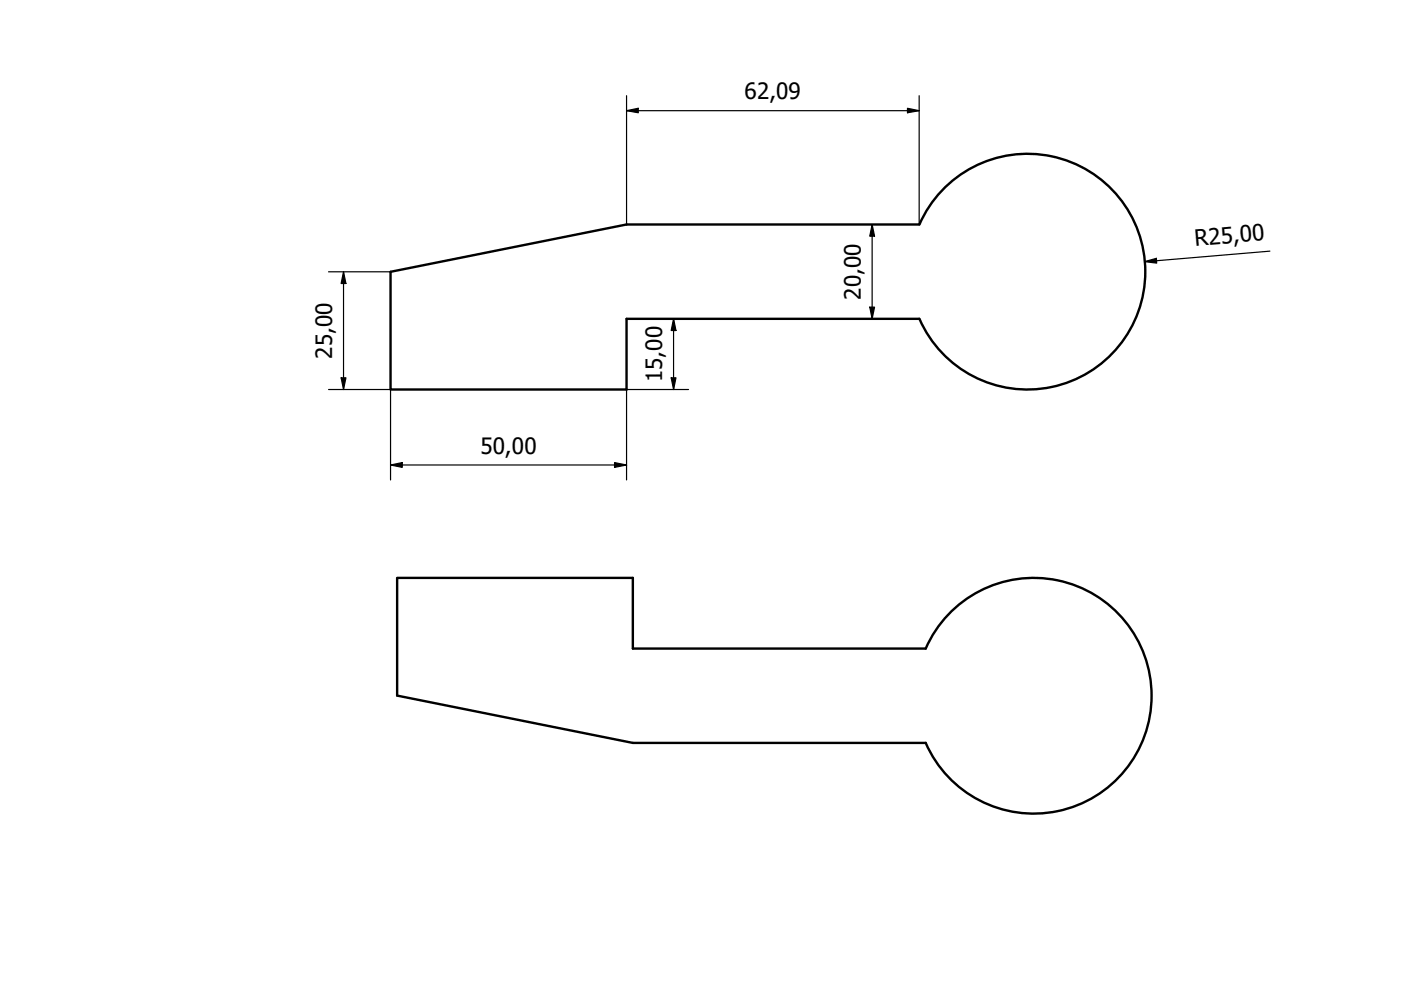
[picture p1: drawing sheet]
<svg xmlns="http://www.w3.org/2000/svg" width="297mm" height="210mm" viewBox="0 0 297 210" stroke-linecap="round" stroke-linejoin="round" font-family="sans-serif">
<!-- layer: Visible (ISO) -->
<path d="M194.9 47.6h-62.1l-50 10v25h50v-15h62.1M194.9 47.6a25 25 0 0 1 38.3-9.7 25 25 0 0 1 0 39.4 25 25 0 0 1-38.3-9.7M84.2 122.5h50v15h62.1a25 25 0 0 1 38.2-9.7 25 25 0 0 1 0 39.4 25 25 0 0 1-38.2-9.7h-62.1l-50-10z" fill="none" stroke="#000" stroke-width=".51"/>
<!-- layer: Cota (ISO) -->
<g fill="none" stroke="#000" stroke-width=".25">
<path d="M132.8 23.5l2.5-.5v.9zM132.8 23.5h62.1M132.8 20.3v27.3M192.4 23l2.5 .5-2.5 .4zM194.9 20.3v27.3M69.7 57.6h13.1M72.8 57.6l.5 2.5h-1zM72.8 57.6v25M184.9 47.6l.5 2.5h-1zM184.9 47.6v20M242.7 55.5l2.5-.7v1zM269.2 53.2l-26.5 2.3"/>
<path d="M132.8 67.6h13.2M142.8 67.6l.5 2.5h-1zM142.8 67.6v15M184.4 65.1h1l-.5 2.5zM69.7 82.6h13.1v19.2M72.3 80.1h1l-.5 2.5zM82.8 98.6l2.5-.5v1zM82.8 98.6h50M130.3 98.1l2.5 .5-2.5 .5zM142.3 80.1h1l-.5 2.5zM146 82.6h-13.2v19.2"/>
</g>
<g fill="#000">
<path d="M132.8 23.5l2.5-.5v.9z" fill-rule="evenodd"/>
<path d="M192.4 23l2.5 .5-2.5 .4z" fill-rule="evenodd"/>
<path d="M184.9 47.6l.5 2.5h-1z" fill-rule="evenodd"/>
<path d="M242.7 55.5l2.5-.7v1z" fill-rule="evenodd"/>
<path d="M72.8 57.6l.5 2.5h-1z" fill-rule="evenodd"/>
<path d="M142.8 67.6l.5 2.5h-1z" fill-rule="evenodd"/>
<path d="M184.4 65.1h1l-.5 2.5z" fill-rule="evenodd"/>
<path d="M72.3 80.1h1l-.5 2.5z" fill-rule="evenodd"/>
<path d="M82.8 98.6l2.5-.5v1z" fill-rule="evenodd"/>
<path d="M130.3 98.1l2.5 .5-2.5 .5z" fill-rule="evenodd"/>
<path d="M142.3 80.1h1l-.5 2.5z" fill-rule="evenodd"/>
</g>
<g font-size="4.8">
<text x="157.9" y="21.1">62,09</text>
<text x="253.4" y="52.2" transform="rotate(-5 253.4 52.2)">R25,00</text>
<text x="182.5" y="63.6" transform="rotate(-90 182.5 63.6)">20,00</text>
<text x="70.4" y="76.1" transform="rotate(-90 70.4 76.1)">25,00</text>
<text x="140.4" y="81.1" transform="rotate(-90 140.4 81.1)">15,00</text>
<text x="101.9" y="96.2">50,00</text>
</g>
</svg>
